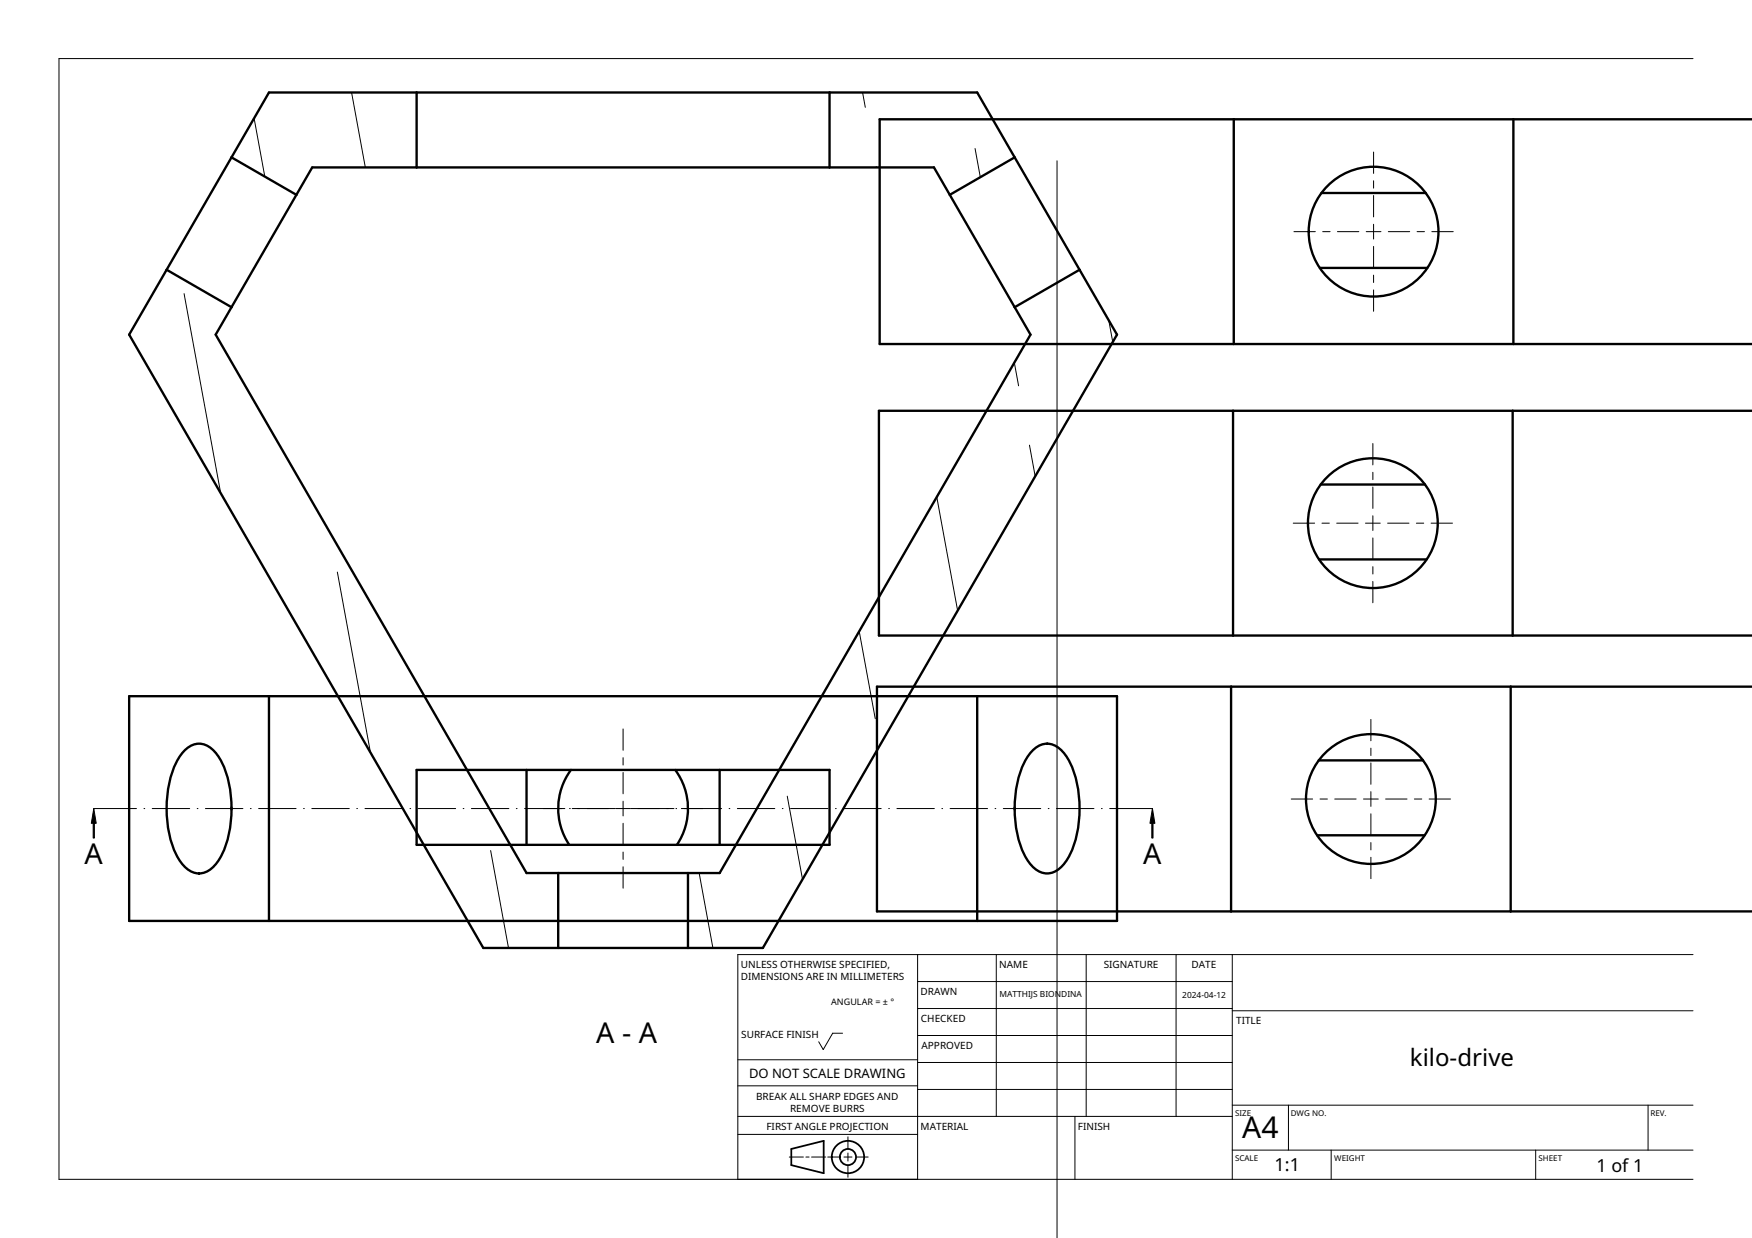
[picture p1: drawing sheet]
<svg xmlns="http://www.w3.org/2000/svg" width="297mm" height="210mm" viewBox="0 0 297 210" stroke-linecap="round" stroke-linejoin="round" font-family="sans-serif">
<g fill="none" stroke="#000" stroke-width=".4">
<path d="M70.6 15.7v12.7M140.6 15.7v12.7M39.3 26.7l11 6.3M52.9 28.4h105.4l16.4 28.3-52.7 91.3h-32.7l-52.7-91.3zM172 26.7l-11 6.3M209.2 20.2v38.1M224 32.7h17.7M256.6 20.2v38.1M297.1 20.2h-148v38.1h148M28.3 45.7l-6.4 11 60 104h47.4l60.1-104-6.4-11M28.3 45.7l11 6.4M28.3 45.7l17.3-30h120.1l17.3 30"/>
<path d="M183 45.7l-11 6.4M223.8 45.4h18.2M209.1 69.6v38.2M256.5 69.6v38.2M297.1 69.6h-148.1v38.2h148.1M223.6 94.9h18.3M223.9 82.2h17.7M21.9 118h167.5v38.1h-167.5zM45.6 118v38.1M165.7 118v38.1M208.7 116.4v38.1M256.1 116.4v38.1"/>
<path d="M297.1 116.4h-148.4v38.1h148.4M31.6 127a3.2 3.2 0 0 1 4.9 .6 15.3 15.3 0 0 1 2.8 9.5 15.3 15.3 0 0 1-2.8 9.5 3.3 3.3 0 0 1-5.5 0 15.3 15.3 0 0 1-2.7-9.5 15.3 15.3 0 0 1 2.7-9.5zM39.3 136.9v.4M70.6 130.5h70v12.7h-70zM89.3 130.5v12.7M96.8 130.5a11 11 0 0 0-.3 12.7M114.5 130.5a11 11 0 0 1 .3 12.7M122 130.5v12.7M172 136.9v.4M175.4 127a3.2 3.2 0 0 1 4.9 .6 15.3 15.3 0 0 1 2.7 9.5 15.3 15.3 0 0 1-2.7 9.5 3.3 3.3 0 0 1-5.5 0 15.3 15.3 0 0 1-2.8-9.5 15.3 15.3 0 0 1 2.8-9.5zM223.6 128.9h17.7M94.6 148v12.7"/>
<path d="M116.6 148v12.7M223.3 141.6h18.2"/>
<circle cx="232.9" cy="39.3" r="11"/>
<circle cx="232.8" cy="88.7" r="11"/>
<circle cx="232.4" cy="135.5" r="11"/>
</g>
<g fill="none" stroke="#000" stroke-width=".17">
<path d="M59.6 15.7l2.3 12.7M146.2 15.7l.5 2.5M287 9.9h-277v190.1h277M43.1 20l1.8 9.9M148.6 28.3v.1M165.3 25.2l.9 4.8M179.2 27.3v182.6M219.4 39.3h3.6M224.3 39.3h1.2M226.8 39.3h3.6M231.6 39.3h2.5M232.9 25.8v3.6"/>
<path d="M232.9 30.7v1.2M232.9 33.2v3.6M232.9 38v2.5M235.4 39.3h3.6M240.3 39.3h1.2M242.8 39.3h3.6M31.2 49.8l6.2 33.8M188 54.3l.7 3.7M232.9 41.8v3.6M232.9 46.7v1.2M232.9 49.2v3.6M172 61.5l.7 3.9"/>
<path d="M174.5 75.5l1 5.3M232.8 75.2v3.6M57.2 97l5.6 30.6M158.8 84.3l3.6 19.2M219.3 88.7h3.6M224.1 88.7h1.3M226.6 88.7h3.7M231.5 88.7h2.5M232.8 80.1v1.2M232.8 82.6v3.6M232.8 87.5v2.5M232.8 91.2v3.6"/>
<path d="M232.8 96.1v1.2M232.8 98.6v3.6M235.3 88.7h3.6M240.1 88.7h1.3M242.6 88.7h3.7M145.7 107l2.7 14.9M15.9 137.1h7.2M24.4 137.1h.1M25.8 137.1h6.4M33.4 137.1h.2M34.8 137.1h6.4M42.4 137.1h.2"/>
<path d="M43.8 137.1h6.4M51.5 137.1h.1M52.9 137.1h6.3M60.5 137.1h.1M61.9 137.1h6.3M69.5 137.1h.1M70.9 137.1h6.4M78.5 137.1h.1M79.9 137.1h6.4M87.5 137.1h.2M88.9 137.1h6.9M96.6 137.1h.1"/>
<path d="M97 137.1h7.3M104.4 137.1h2.5M105.6 123.6v3.6M105.6 128.5v1.2M105.6 131v3.6M105.6 135.8v2.5M105.6 139.6v3.6M107 137.1h7.3M114.6 137.1h.1M115.5 137.1h6.8M123.6 137.1h.1M125 137.1h6.4"/>
<path d="M132.6 137.1h.2M133.5 135l2.6 14.1M134 137.1h6.4M141.6 137.1h.2M143 137.1h6.4M150.7 137.1h.1M152.1 137.1h6.3M159.7 137.1h.1M161.1 137.1h6.3M168.7 137.1h.1M170.1 137.1h6.4M177.7 137.1h.1"/>
<path d="M179.1 137.1h6.4M186.7 137.1h.2M188.1 137.1h7.3M218.9 135.5h3.6M223.8 135.5h1.2M226.3 135.5h3.6M231.2 135.5h2.5M232.4 122v3.6M232.4 126.8v1.3M232.4 129.3v3.7M232.4 134.2v2.5M232.4 138v3.6"/>
<path d="M234.9 135.5h3.7M239.8 135.5h1.3M242.3 135.5h3.6M83.2 144.2l3 16.5M105.6 144.5v1.2M105.6 147v3.6M118.5 148l2.4 12.7M232.4 142.9v1.2M232.4 145.4v3.6M125.1 179.7h30.5M142.8 175.2h-1.6l-1.6 2.8-.8-1.4M155.6 161.9v38.1"/>
<path d="M155.6 166.4h53.3M155.6 171h53.3M155.6 175.6h53.3M168.9 161.9v27.4M184.2 161.9v27.4M199.4 161.9v27.4M208.9 161.9v38.1M208.9 171.4h78.1M287 161.9h-161.9v38.1M125.1 192.3h30.5M125.1 189.3h83.8M125.1 184.1h30.5"/>
<path d="M133.8 196.2h2.4M136.6 196.2h.6M137.6 196.2h2.4M140.3 196.2h2.1M143.1 196.2h1.3M143.8 192.7v2.1M143.8 195.5v1.4M143.8 197.5v2.1M145.1 196.2h2.1M155.6 180.1h53.3M155.6 184.7h53.3M182.2 189.3v10.7"/>
<path d="M208.9 195h78.1M208.9 187.4h78.1M218.4 187.4v7.6M225.7 195v5M260.4 195v5M279.4 187.4v7.6"/>
</g>
<g fill="none" stroke="#000" stroke-width=".3">
<path d="M134.2 194.8l5.4-1.4v5.5l-5.4-1.4z"/>
<circle cx="143.8" cy="196.2" r="1.37"/>
<circle cx="143.8" cy="196.2" r="2.74"/>
</g>
<path d="M15.9 137.1l.4 2.5h-.8zM15.8 139.6h.2v2.5h-.2zM195.4 137.1l.4 2.5h-.8zM195.3 139.6h.2v2.5h-.2z" fill="#000" stroke="#000" stroke-width=".17"/>
<text font-size="5.1" x="210.6" y="193">A4</text>
<g font-size="4.9">
<text x="14.3" y="146.4">A</text>
<text x="193.8" y="146.4">A</text>
<text x="101.1" y="176.9">A - A</text>
</g>
<text font-size="4.1" x="239.1" y="180.8">kilo-drive</text>
<g font-size="3.1">
<text x="216.1" y="198.6">1:1</text>
<text x="270.7" y="198.6">1 of 1</text>
</g>
<text font-size="2.2" x="127" y="182.7">DO NOT SCALE DRAWING</text>
<g font-size="1.7">
<text x="125.6" y="166.2">DIMENSIONS ARE IN MILLIMETERS</text>
<text x="125.6" y="164.2">UNLESS OTHERWISE SPECIFIED,</text>
<text x="169.4" y="164.2">NAME</text>
<text x="187.1" y="164.2">SIGNATURE</text>
<text x="202" y="164.2">DATE</text>
<text x="156.1" y="168.7">DRAWN</text>
<text x="156.1" y="173.3">CHECKED</text>
<text x="209.6" y="173.7">TITLE</text>
<text x="125.7" y="176.1">SURFACE FINISH</text>
<text x="156.2" y="177.9">APPROVED</text>
<text x="128.2" y="186.4">BREAK ALL SHARP EDGES AND</text>
<text x="129.9" y="191.6">FIRST ANGLE PROJECTION</text>
<text x="133.9" y="188.5">REMOVE BURRS</text>
<text x="156.1" y="191.6">MATERIAL</text>
<text x="182.8" y="191.6">FINISH</text>
</g>
<text font-size="1.5" x="140.9" y="170.3">ANGULAR = ± °</text>
<g font-size="1.4">
<text x="169.4" y="169.1">MATTHIJS BIONDINA</text>
<text x="200.4" y="169.2">2024-04-12</text>
<text x="209.4" y="189.2">SIZE</text>
<text x="218.8" y="189.2">DWG NO.</text>
<text x="279.8" y="189.2">REV.</text>
<text x="209.4" y="196.9">SCALE</text>
<text x="226.2" y="196.9">WEIGHT</text>
<text x="260.8" y="196.9">SHEET</text>
</g>
</svg>
